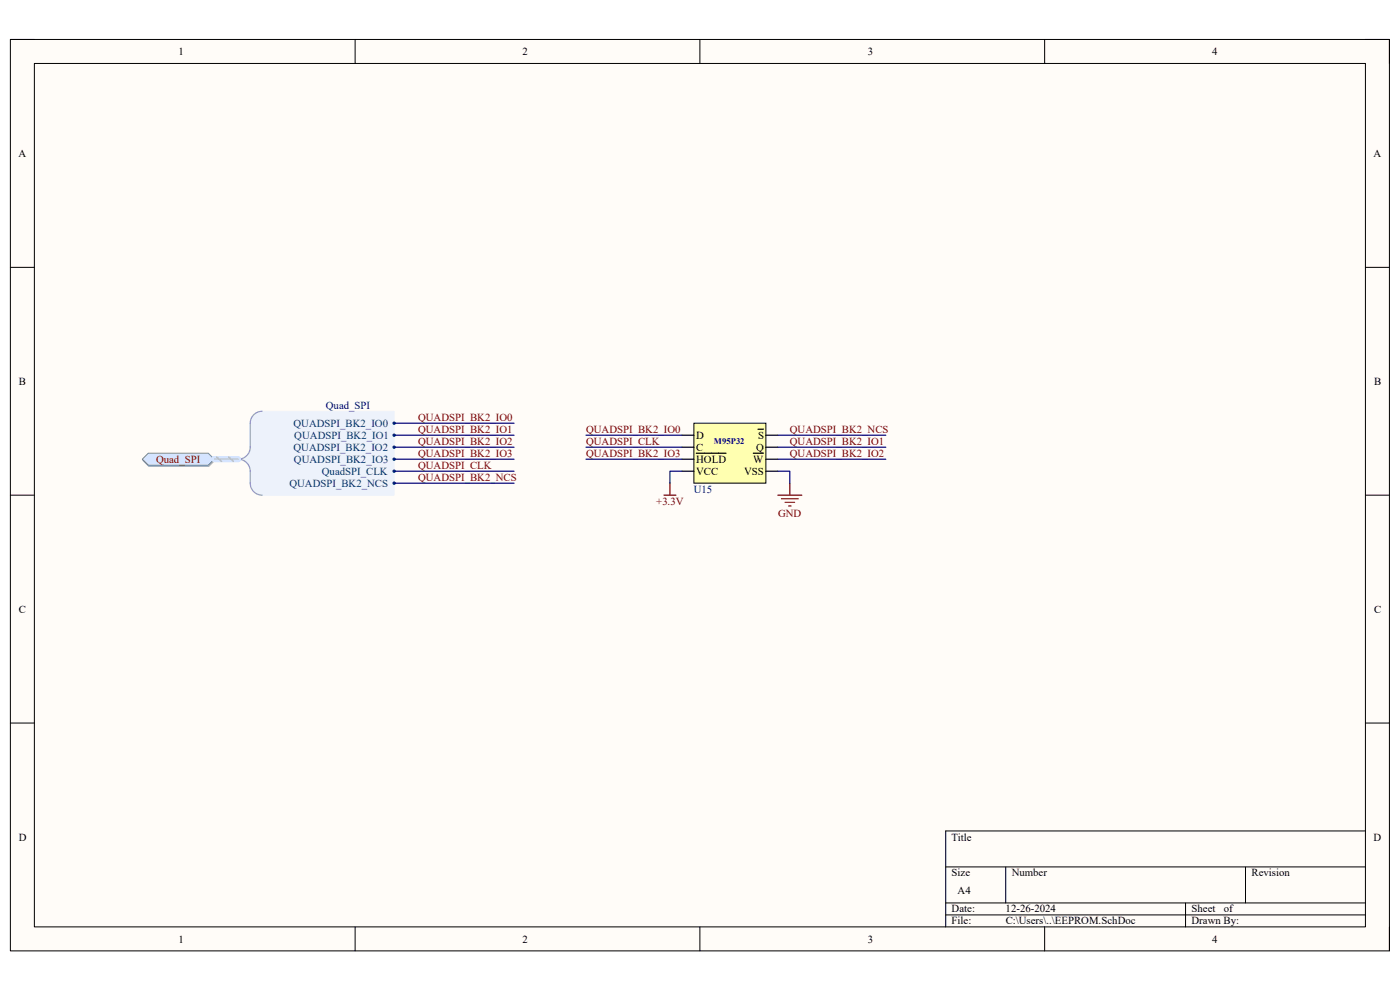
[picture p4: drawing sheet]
<svg xmlns="http://www.w3.org/2000/svg" width="297mm" height="210mm" viewBox="0 0 297 210" stroke-linecap="round" stroke-linejoin="round" font-family="sans-serif">
<path d="M2.2 8.4h292.6v193.3h-292.6z" fill-rule="evenodd" fill="#fffcf8"/>
<path d="M2.2 8.4h292.6v193.3h-292.6z" fill="none" stroke="#000" stroke-width=".21"/>
<path d="M7.3 13.5h282.4v183.1h-282.4z" fill-rule="evenodd" fill="#fffcf8"/>
<g fill="none" stroke="#000" stroke-width=".21">
<path d="M2.2 8.4h5.1M7.3 13.5h282.4v183.1h-282.4zM75.3 8.4v5.1M148.5 8.4v5.1M221.6 8.4v5.1M289.7 8.4h5.1v5.1M2.2 56.7h5.1M289.7 56.7h5.1M2.2 105h5.1M289.7 105.1h5.1M2.2 153.4h5.1M289.7 153.4h5.1"/>
<path d="M289.7 176.3h-89.1v20.3M75.3 196.6v5.1M148.5 196.6v5.1M200.6 183.9h89.1M200.6 191.5h89.1M200.6 194.1h89.1M213.4 183.9v7.6M221.6 196.6v5.1M251.5 191.5v5.1M264.2 183.9v7.6M294.8 196.6v5.1"/>
</g>
<path d="M147.2 89.8h15.3v12.7h-15.3z" fill-rule="evenodd" fill="#ffffb0"/>
<path d="M147.2 89.8h15.3v12.7h-15.3z" fill="none" stroke="#000" stroke-width=".21"/>
<path d="M144.7 92.3h2.5M144.7 94.9h2.5M144.7 97.4h2.5M144.7 100h2.5M147.7 96.1h6.3M159.8 96.1h2.2M160.8 91.1h1.2M162.5 92.3h2.5M162.5 94.9h2.5M162.5 97.4h2.5M162.5 100h2.5" fill="none" stroke="#000" stroke-width=".25"/>
<path d="M31.6 96.4h12.7l1.3 1.3-1.3 1.2h-12.7l-1.3-1.2z" fill-rule="evenodd" fill="#bac0ca"/>
<path d="M31.6 96.4h12.7l1.3 1.3-1.3 1.2h-12.7l-1.3-1.2z" fill="none" stroke="#a6acb6" stroke-width=".21"/>
<path d="M31.5 96.1h12.7l1.3 1.3-1.3 1.3h-12.7l-1.3-1.3z" fill-rule="evenodd" fill="#d5e4ff"/>
<path d="M31.5 96.1h12.7l1.3 1.3-1.3 1.3h-12.7l-1.3-1.3z" fill="none" stroke="#71809b" stroke-width=".21"/>
<path d="M54.4 87.6l1.2-.4h28v17.8h-28l-1.2-.3-1-.9-.3-1.3v-3.2l-.7-1-1.2-.9 1.2-.8 .7-1.1v-5.7l.3-1.3z" fill-rule="evenodd" fill="#edf2fb"/>
<path d="M54.4 87.6l1.2-.4h28v17.8h-28l-1.2-.3-1-.9-.3-1.3v-3.2l-.7-1-1.2-.9 1.2-.8 .7-1.1v-5.7l.3-1.3z" fill="none" stroke="#edf2fb" stroke-width=".21"/>
<path d="M55.6 87.2a2.54 2.54 0 0 0-2.5 2.6v5.1a2.55 2.55 0 0 1-2.6 2.5 2.55 2.55 0 0 1 2.6 2.6v2.5a2.54 2.54 0 0 0 2.5 2.5" fill="none" stroke="#8f9ec9" stroke-width=".25"/>
<circle cx="83.6" cy="89.8" r=".25" fill="#003a70"/>
<circle cx="83.6" cy="89.8" r=".25" fill="none" stroke="#003a70" stroke-width=".21"/>
<circle cx="83.6" cy="92.3" r=".25" fill="#003a70"/>
<circle cx="83.6" cy="92.3" r=".25" fill="none" stroke="#003a70" stroke-width=".21"/>
<circle cx="83.6" cy="94.9" r=".25" fill="#003a70"/>
<circle cx="83.6" cy="94.9" r=".25" fill="none" stroke="#003a70" stroke-width=".21"/>
<circle cx="83.6" cy="97.4" r=".25" fill="#003a70"/>
<circle cx="83.6" cy="97.4" r=".25" fill="none" stroke="#003a70" stroke-width=".21"/>
<circle cx="83.6" cy="100" r=".25" fill="#003a70"/>
<circle cx="83.6" cy="100" r=".25" fill="none" stroke="#003a70" stroke-width=".21"/>
<circle cx="83.6" cy="102.5" r=".25" fill="#003a70"/>
<circle cx="83.6" cy="102.5" r=".25" fill="none" stroke="#003a70" stroke-width=".21"/>
<path d="M140.9 105h2.5M142.1 102.5v2.5M165 105h5.1M165.8 105.8h3.5M166.5 106.6h2.1M167.3 107.3h.5M167.6 102.5v2.5" fill="none" stroke="#800000" stroke-width=".25"/>
<g fill="none" stroke="#000080" stroke-width=".25">
<path d="M83.6 89.8h25.5M83.6 92.3h25.5M83.6 94.9h25.5M83.6 97.4h25.5M83.6 100h25.5M124.3 92.3h20.4M124.3 94.9h20.4M124.3 97.4h20.4M144.7 100h-2.6v2.5M165 100h2.6v2.5M165 92.3h22.9M165 94.9h22.9"/>
<path d="M165 97.4h22.9M83.6 102.5h25.5"/>
</g>
<path d="M45.5 97.4h5" fill="none" stroke="#cbdaff" stroke-width="1.3"/>
<path d="M46 97l1 .9M48.5 97l1 .9" fill="none" stroke="#adbce7" stroke-width=".38"/>
<path d="M45.5 97.4h5" fill="none" stroke="#adbce7" stroke-width=".25"/>
<g font-size="2.3">
<text x="37.9" y="11.7">1</text>
<text x="110.9" y="11.7">2</text>
<text x="184.1" y="11.7">3</text>
<text x="257.1" y="11.7">4</text>
<text x="3.9" y="33.3">A</text>
<text x="291.4" y="33.3">A</text>
<text x="4" y="81.6">B</text>
<text x="291.5" y="81.6">B</text>
<text x="147.7" y="93.1">D</text>
<text x="147.7" y="95.6">C</text>
<text x="160.4" y="95.6">Q</text>
<text x="160.8" y="93.1">S</text>
<text x="147.7" y="98.2">HOLD</text>
<text x="147.7" y="100.7">VCC</text>
<text x="157.9" y="100.7">VSS</text>
<text x="159.8" y="98.2">W</text>
<text x="4" y="130">C</text>
<text x="291.5" y="130">C</text>
<text x="4" y="178.3">D</text>
<text x="201.9" y="178.3">Title</text>
<text x="291.4" y="178.3">D</text>
<text x="201.9" y="185.9">Size</text>
<text x="214.6" y="185.9">Number</text>
<text x="265.5" y="185.9">Revision</text>
<text x="203.2" y="189.7">A4</text>
<text x="201.9" y="193.5">Date:</text>
<text x="201.9" y="196.1">File:</text>
<text x="213.3" y="193.5">12-26-2024</text>
<text x="213.4" y="196.1">C:\Users\..\EEPROM.SchDoc</text>
<text x="252.8" y="193.5">Sheet</text>
<text x="252.8" y="196.1">Drawn By:</text>
<text x="259.6" y="193.5">of</text>
<text x="37.9" y="199.9">1</text>
<text x="110.9" y="199.9">2</text>
<text x="184.1" y="199.9">3</text>
<text x="257.1" y="199.9">4</text>
</g>
<g font-size="2.3" fill="#000080">
<text x="69.1" y="86.7">Quad_SPI</text>
<text x="147.2" y="104.5">U15</text>
</g>
<g font-size="2.3" fill="#800000">
<text x="88.7" y="89.3">QUADSPI_BK2_IO0</text>
<text x="88.7" y="91.8">QUADSPI_BK2_IO1</text>
<text x="88.7" y="94.4">QUADSPI_BK2_IO2</text>
<text x="124.3" y="91.8">QUADSPI_BK2_IO0</text>
<text x="124.3" y="94.4">QUADSPI_CLK</text>
<text x="167.6" y="91.8">QUADSPI_BK2_NCS</text>
<text x="167.6" y="94.4">QUADSPI_BK2_IO1</text>
<text x="33.1" y="98.2">Quad_SPI</text>
<text x="88.7" y="96.9">QUADSPI_BK2_IO3</text>
<text x="88.7" y="99.4">QUADSPI_CLK</text>
<text x="88.7" y="102">QUADSPI_BK2_NCS</text>
<text x="124.3" y="96.9">QUADSPI_BK2_IO3</text>
<text x="167.6" y="96.9">QUADSPI_BK2_IO2</text>
<text x="139.2" y="107.1">+3.3V</text>
<text x="165.1" y="109.6">GND</text>
</g>
<g font-size="2.3" fill="#003a70">
<text x="62.3" y="90.6">QUADSPI_BK2_IO0</text>
<text x="62.3" y="95.6">QUADSPI_BK2_IO2</text>
<text x="62.4" y="93.1">QUADSPI_BK2_IO1</text>
<text x="62.4" y="98.2">QUADSPI_BK2_IO3</text>
<text x="68.3" y="100.7">QuadSPI_CLK</text>
<text x="61.4" y="103.3">QUADSPI_BK2_NCS</text>
</g>
<text font-size="1.8" fill="#000080" x="151.5" y="94.2">M95P32</text>
</svg>
